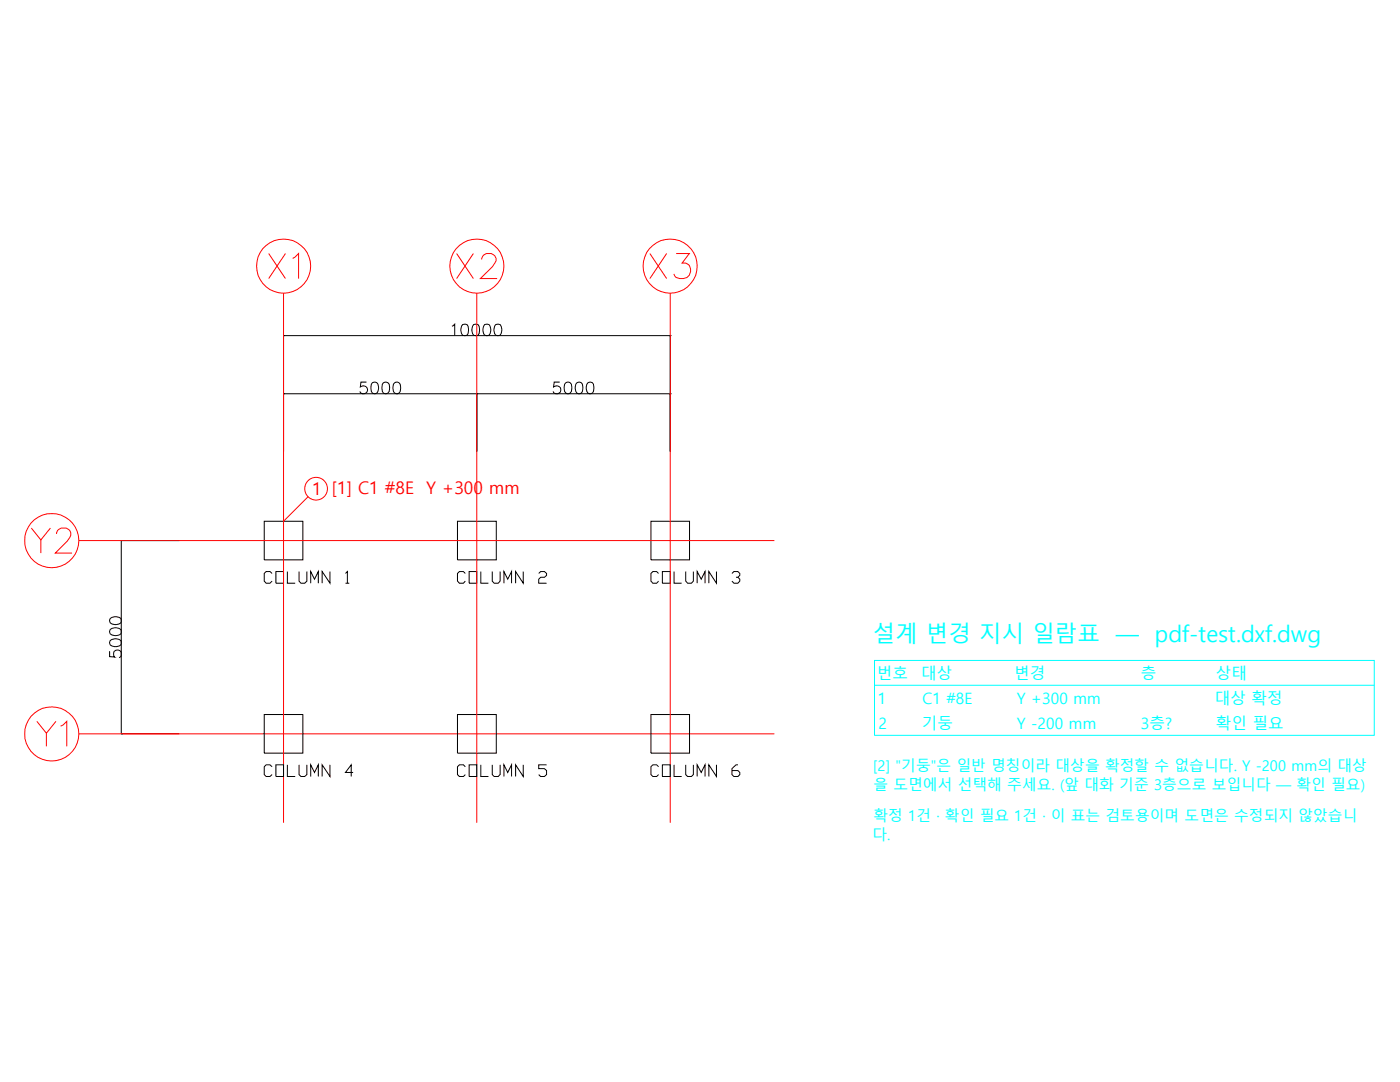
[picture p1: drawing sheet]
<svg xmlns="http://www.w3.org/2000/svg" width="279mm" height="216mm" viewBox="0 0 279 216" stroke-linecap="round" stroke-linejoin="round" font-family="sans-serif">
<!-- layer: 0 -->
<g fill="none" stroke="#000" stroke-width=".2">
<path d="M56.6 78.6h38.6v11.5v-11.5M56.6 78.6h.1M56.6 67h77.2v23.1v-11.5h-38.6M56.6 67h.1M56.6 67v23.1M95.2 78.6h.1M133.8 78.6h.1M133.8 67h.1M24.2 107.9h.1M35.8 107.9h-11.6v38.5M52.7 104h7.7v7.7h-7.7zM91.3 104h7.7v7.7h-7.7z"/>
<path d="M129.9 104h7.7v7.7h-7.7zM24.2 146.4h.1M24.2 146.4h11.6M52.7 142.6h7.7v7.7h-7.7zM91.3 142.6h7.7v7.7h-7.7zM129.9 142.6h7.7v7.7h-7.7z"/>
</g>
<!-- layer: center -->
<path d="M56.6 58.5v105.7M95.2 58.5v105.7M133.8 58.5v105.7M15.7 107.9h138.8M15.7 146.4h138.8" fill="none" stroke="#f00" stroke-width=".2"/>
<g fill="none" stroke="#f00" stroke-width=".2">
<path d="M61.5 99.1l-4.9 4.9"/>
<circle cx="63.1" cy="97.5" r="2.27"/>
</g>
<path d="M174.5 131.8h99.8v14.9h-99.8zM174.5 136.7h99.8" fill="none" stroke="#0ff" stroke-width=".2"/>
<text font-size="9.3" fill="#f00" x="6" y="150.3">Y1</text>
<g font-size="8.8" fill="#f00">
<text x="52.6" y="56.8">X1</text>
<text x="90" y="56.8">X2</text>
<text x="128.4" y="56.8">X3</text>
<text x="4.9" y="111.5">Y2</text>
</g>
<g font-size="5.7">
<text x="51.5" y="156.3">COLUMN 4</text>
<text x="90" y="156.3">COLUMN 5</text>
<text x="128.8" y="156.3">COLUMN 6</text>
</g>
<g font-size="5.3">
<text x="88.9" y="68.1">10000</text>
<text x="70.6" y="79.7">5000</text>
<text x="109" y="79.7">5000</text>
<text x="51.5" y="117.5">COLUMN 1</text>
<text x="90" y="117.5">COLUMN 2</text>
<text x="128.8" y="117.5">COLUMN 3</text>
<text x="25" y="132.3" transform="rotate(-90 25 132.3)">5000</text>
</g>
<g font-size="4.5" fill="#0ff">
<text x="174.2" y="128.1">설계 변경 지시 일람표</text>
<text x="222.7" y="128.1">—</text>
<text x="230.5" y="128.1">pdf-test.dxf.dwg</text>
</g>
<g font-size="3.5" fill="#f00">
<text x="62.3" y="98.8">1 [1] C1 #8E</text>
<text x="85.1" y="98.5">Y +300 mm</text>
</g>
<g font-size="3.1" fill="#0ff">
<text x="175" y="135.5">번호</text>
<text x="183.8" y="135.5">대상</text>
<text x="202.4" y="135.5">변경</text>
<text x="227.7" y="135.5">층</text>
<text x="242.6" y="135.5">상태</text>
<text x="175.2" y="140.4">1</text>
<text x="184.1" y="140.4">C1 #8E</text>
<text x="202.9" y="140.4">Y +300 mm</text>
<text x="242.4" y="140.5">대상 확정</text>
<text x="175.3" y="145.4">2</text>
<text x="184" y="145.4">기둥</text>
<text x="202.9" y="145.4">Y -200 mm</text>
<text x="227.7" y="145.5">3층?</text>
<text x="242.6" y="145.5">확인 필요</text>
</g>
<g font-size="2.9" fill="#0ff">
<text x="174.2" y="153.8">[2] &quot;기둥&quot;은 일반 명칭이라 대상을 확정할 수 없습니다. Y -200 mm의 대상</text>
<text x="174.3" y="157.7">을 도면에서 선택해 주세요. (앞 대화 기준 3층으로 보입니다 — 확인 필요)</text>
<text x="174.1" y="167.7">다.</text>
<text x="174.3" y="163.7">확정 1건 · 확인 필요 1건 · 이 표는 검토용이며 도면은 수정되지 않았습니</text>
</g>
</svg>
